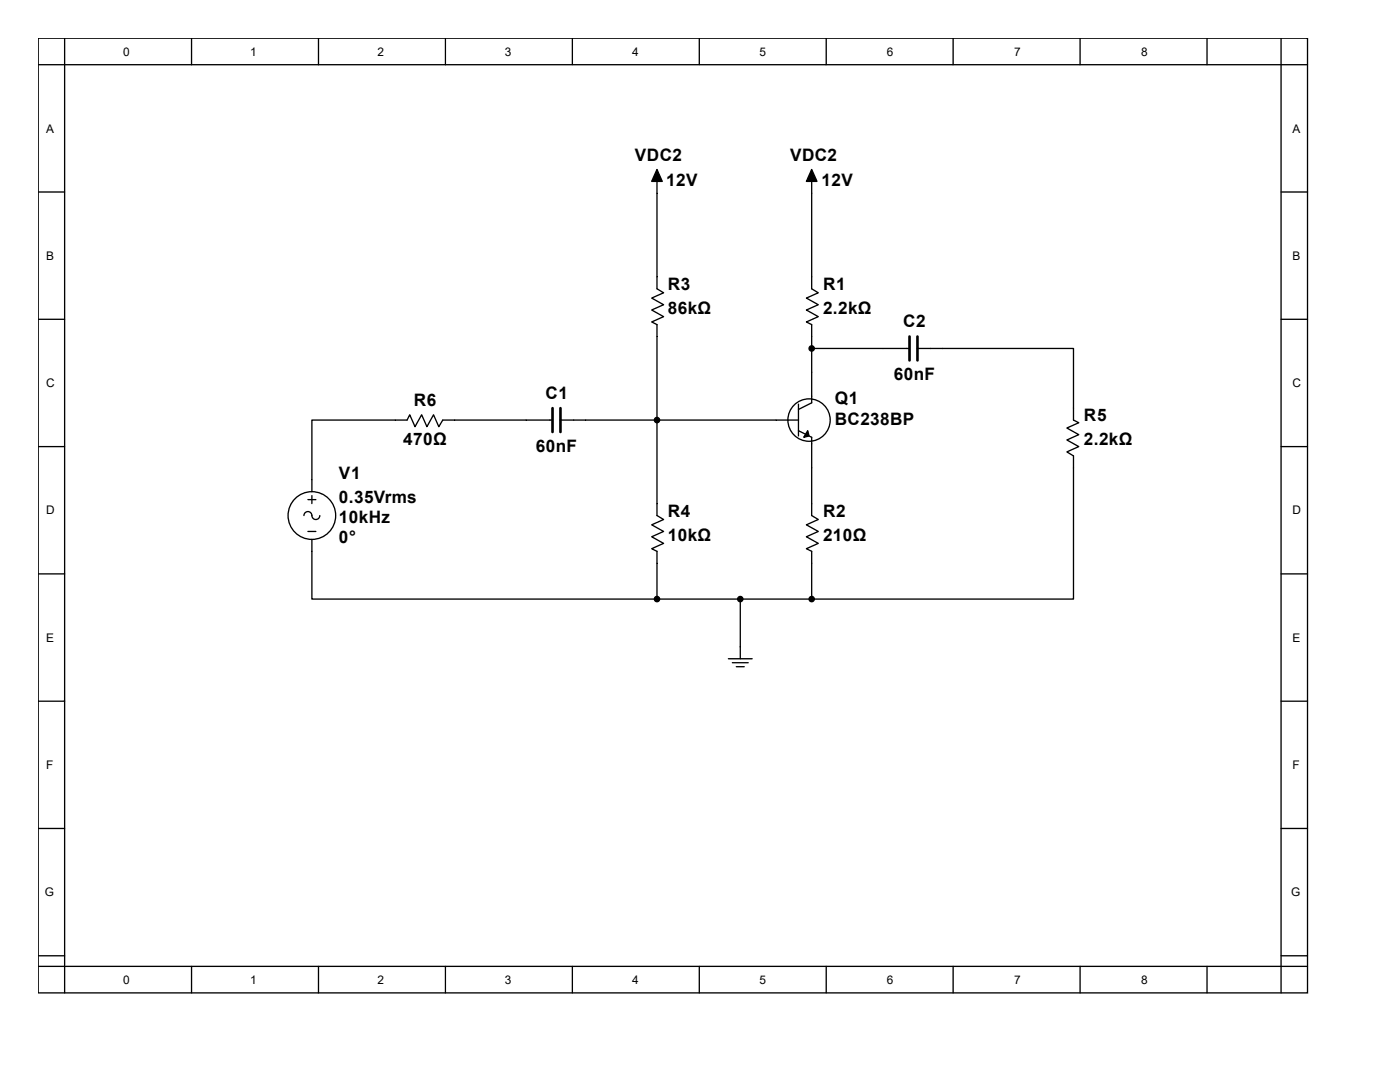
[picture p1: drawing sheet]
<svg xmlns="http://www.w3.org/2000/svg" width="279mm" height="216mm" viewBox="0 0 279 216" stroke-linecap="round" stroke-linejoin="round" font-family="sans-serif">
<g fill="none" stroke="#000" stroke-width=".26">
<path d="M7.6 7.6h253.3v190.5h-253.3zM7.6 12.9h253.3M12.9 7.6v190.5M38.2 7.6v5.3M63.6 7.6v5.3M88.9 7.6v5.3M114.2 7.6v5.3M139.6 7.6v5.3M164.9 7.6v5.3M190.2 7.6v5.3M215.6 7.6v5.3M240.9 7.6v5.3"/>
<path d="M255.7 7.6v190.5M7.6 38.3h5.3M131.1 36.2v21.4l1.3 .8-2.3 1.1 2.3 1.3-2.3 1.1 2.3 1.3-2.3 1 1 .6v38.1l1.3 .8-2.3 1 2.3 1.3-2.3 1.1 2.3 1.3-2.3 1.1 1 .5v9.5M162 36.2v21.4l1.3 .8-2.4 1.1 2.4 1.3-2.4 1.1 2.4 1.3-2.4 1 1.1 .6v15.6l-2.6 1.3M255.7 38.3h5.2M7.6 63.7h5.3M162 69.5h19.5M183.1 69.5h31.1v14.3l1.1 .5-2.4 1.1 2.4 1.3-2.4 1.1 2.4 1.3-2.4 1.1 1.3 .8v28.5h-52.2M255.7 63.7h5.2M7.6 89.1h5.3M61.5 99.7h1.5M62.2 98.9v1.6"/>
<path d="M110.3 83.8h-21.9l-.8 1.3-1.1-2.3-1.3 2.3-1.1-2.3-1.3 2.3-1-2.3-.6 1h-19v14.3M111.9 83.8h47.5M159.4 85.9l2.6 1.4v15.6l1.3 .8-2.4 1 2.4 1.3-2.4 1.1 2.4 1.3-2.4 1.1 1.1 .5v9.5M159.4 80.6v6.4M255.7 89.1h5.2M7.6 114.5h5.3M60.7 102.9a.79 .79 0 0 1 .8-.8 .79 .79 0 0 1 .7 .8 .79 .79 0 0 0 .8 .8 .79 .79 0 0 0 .8-.8M61.5 106h1.5M62.2 107.6v11.9h68.9M131.1 119.5h30.9M147.7 119.5v11.9M255.7 114.5h5.2"/>
<path d="M7.6 139.9h5.3M145.4 131.4h4.7M146.2 132.2h3.1M146.9 133h1.6M255.7 139.9h5.2M7.6 165.3h5.3M255.7 165.3h5.2M7.6 190.7h5.3M7.6 192.8h253.3M38.2 192.8v5.3M63.6 192.8v5.3M88.9 192.8v5.3"/>
<path d="M114.2 192.8v5.3M139.6 192.8v5.3M164.9 192.8v5.3M190.2 192.8v5.3M215.6 192.8v5.3M240.9 192.8v5.3M255.7 190.7h5.2"/>
<circle cx="161.5" cy="83.8" r="4.2"/>
<circle cx="62.2" cy="102.9" r="4.8"/>
</g>
<g fill="#000" stroke="#000" stroke-width=".26">
<path d="M131.1 33.8l1.1 2.4h-2.1zM162 33.8l1 2.4h-2.1zM161.2 85.9l.3 1.1-1.1 .3z"/>
<circle cx="162" cy="69.5" r=".53"/>
<circle cx="131.1" cy="83.8" r=".53"/>
<circle cx="131.1" cy="119.5" r=".53"/>
<circle cx="147.7" cy="119.5" r=".53"/>
<circle cx="162" cy="119.5" r=".53"/>
</g>
<path d="M181.5 67.2v4.7M183.1 67.2v4.7M110.3 81.4v4.8M111.9 81.4v4.8" fill="none" stroke="#000" stroke-width=".53"/>
<g font-size="3.4">
<text x="126.7" y="32.2">VDC2</text>
<text x="157.7" y="32.2">VDC2</text>
<text x="133" y="37.2">12V</text>
<text x="164" y="37.2">12V</text>
<text x="133.3" y="57.8">R3</text>
<text x="164.2" y="57.8">R1</text>
<text x="133.3" y="62.6">86kΩ</text>
<text x="164.2" y="62.6">2.2kΩ</text>
<text x="180.2" y="65.2">C2</text>
<text x="178.4" y="75.8">60nF</text>
<text x="82.6" y="81.1">R6</text>
<text x="108.8" y="79.5">C1</text>
<text x="166.6" y="80.6">Q1</text>
<text x="80.5" y="88.8">470Ω</text>
<text x="166.6" y="84.8">BC238BP</text>
<text x="216.3" y="84">R5</text>
<text x="216.3" y="88.8">2.2kΩ</text>
<text x="67.6" y="95.7">V1</text>
<text x="106.9" y="90.1">60nF</text>
<text x="67.6" y="100.5">0.35Vrms</text>
<text x="67.6" y="104.4">10kHz</text>
<text x="133.3" y="103.1">R4</text>
<text x="133.3" y="107.9">10kΩ</text>
<text x="164.2" y="103.1">R2</text>
<text x="164.2" y="107.9">210Ω</text>
<text x="67.6" y="108.3">0°</text>
</g>
<g font-size="2.4">
<text x="24.6" y="11.1">0</text>
<text x="50" y="11.1">1</text>
<text x="75.4" y="11.1">2</text>
<text x="100.8" y="11.1">3</text>
<text x="126.2" y="11.1">4</text>
<text x="151.6" y="11.1">5</text>
<text x="177" y="11.1">6</text>
<text x="202.4" y="11.1">7</text>
<text x="227.8" y="11.1">8</text>
<text x="9.2" y="26.5">A</text>
<text x="258" y="26.5">A</text>
<text x="9.2" y="51.9">B</text>
<text x="258" y="51.9">B</text>
<text x="9.2" y="77.3">C</text>
<text x="258" y="77.3">C</text>
<text x="9.2" y="102.7">D</text>
<text x="258" y="102.7">D</text>
<text x="9.2" y="128.1">E</text>
<text x="258" y="128.1">E</text>
<text x="9.2" y="153.5">F</text>
<text x="258" y="153.5">F</text>
<text x="8.9" y="178.9">G</text>
<text x="257.7" y="178.9">G</text>
<text x="24.6" y="196.3">0</text>
<text x="50" y="196.3">1</text>
<text x="75.4" y="196.3">2</text>
<text x="100.8" y="196.3">3</text>
<text x="126.2" y="196.3">4</text>
<text x="151.6" y="196.3">5</text>
<text x="177" y="196.3">6</text>
<text x="202.4" y="196.3">7</text>
<text x="227.8" y="196.3">8</text>
</g>
</svg>
